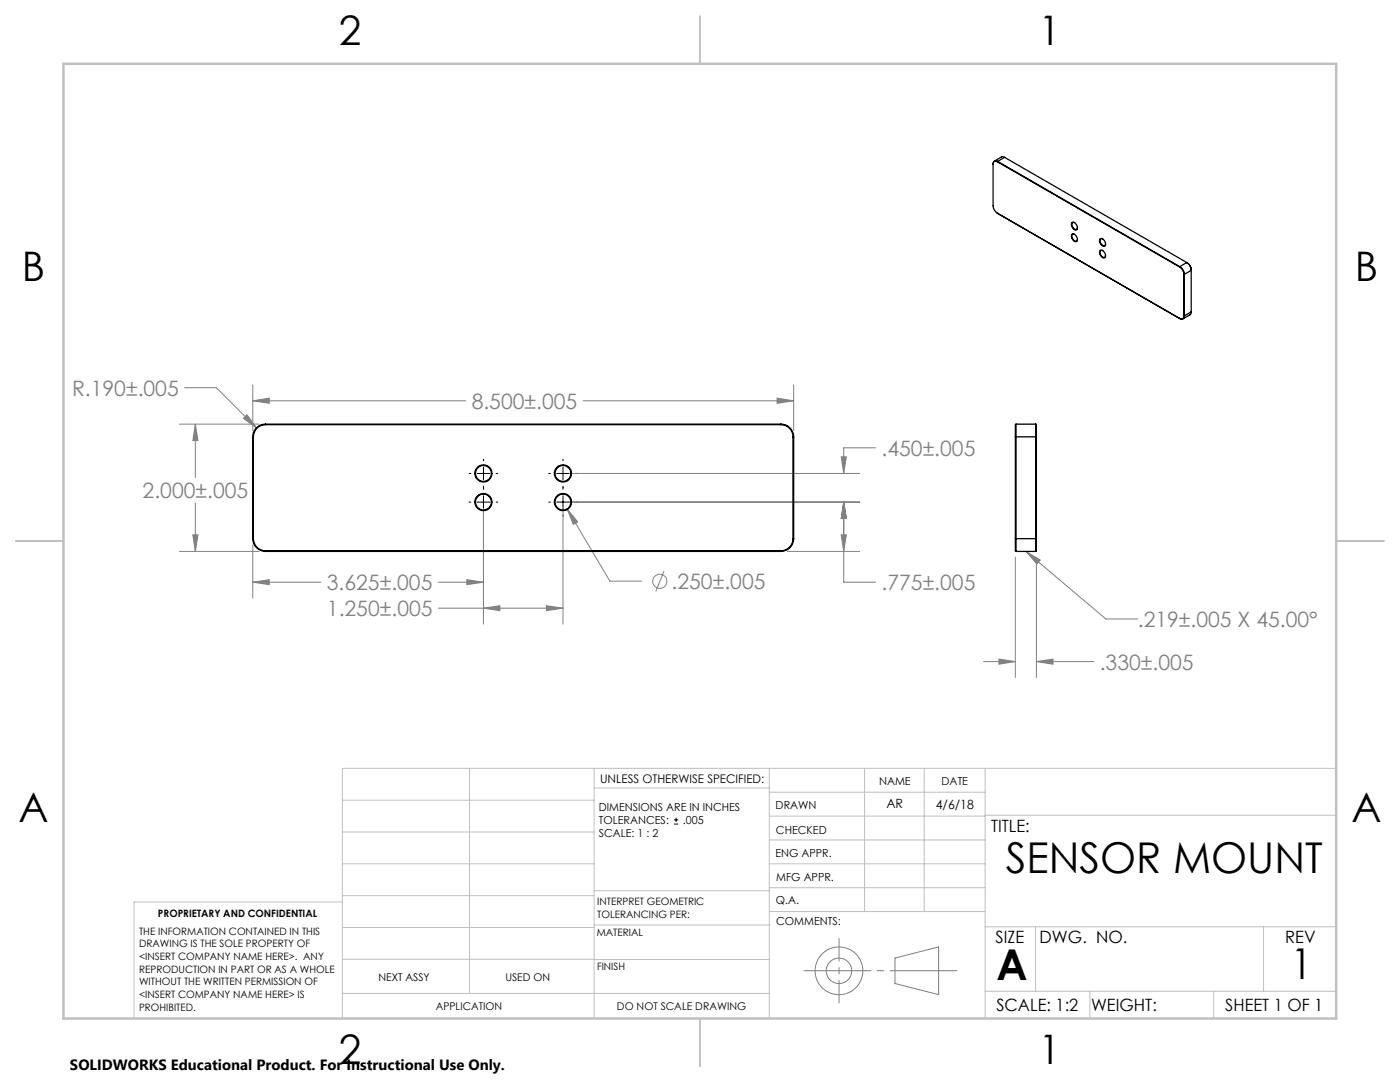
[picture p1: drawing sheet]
<svg xmlns="http://www.w3.org/2000/svg" width="279mm" height="216mm" viewBox="0 0 279 216" stroke-linecap="round" stroke-linejoin="round" font-family="sans-serif">
<g fill="none" stroke="#808080" stroke-width=".2">
<path d="M36.8 77.4h6.4l8.1 8M50.4 80l3.3-.6v1.1zM50.4 76.8v9.1M50.4 80h42.6M116.4 80h42M155.1 79.4l3.3 .6-3.3 .5zM158.4 76.8v9.1M35.8 84.6h15.9M39 84.6l.5 3.3h-1zM39 84.6v10.7M49.3 82.8l2 2.6-2.7-1.9zM113.6 94.5h58"/>
<path d="M167.9 91.2h1l-.5 3.3zM174.7 89.4h-6.3v5.1M35.8 110h15.9M38.5 106.7h1l-.5 3.3zM39 100.3v9.7M50.4 116.2l3.3-.5v1zM50.4 108.8v10.5M50.4 116.2h13.6M87.5 116.2h9M93.2 115.7l3.3 .5-3.3 .5zM96.5 101.5v23M112.4 101.5v23"/>
<path d="M113.2 101.5l2.1 2.6-.9 .5zM113.2 101.5l8.5 14.5h6.4M113.6 100.2h58M132.5 114l-1.6 4M157.1 110h14.5M167.9 106.7h1l-.5 3.3zM168.4 100.2l.5 3.3h-1zM168.4 100.2v16h6.3M202.6 111.2v24M204.8 110l2.8 1.8-.7 .7zM204.8 110l15.9 13.5h6.3M206.8 111.2v24"/>
<path d="M87.5 121.4h24.9M96.5 121.4l3.3-.5v.9zM109 120.9l3.4 .5-3.4 .4zM196.3 132h6.3M199.4 131.5l3.2 .5-3.2 .5zM206.8 132l3.3-.5v1zM206.8 132h11.5M178.6 191.2l8.7-2.3v9.6l-8.7-2.2z"/>
<circle cx="131.7" cy="116" r="1.41"/>
<circle cx="167.4" cy="193.7" r="4.8"/>
<circle cx="167.4" cy="193.7" r="2.54"/>
</g>
<g fill="none" stroke="#000" stroke-width=".2">
<path d="M93.6 94.5h.3M95.2 94.5h2.6M96.5 91.6v.3M96.5 93.2v2.5M96.5 97v.6M96.5 98.9v2.6M99 94.5h.3M109.5 94.5h.3M111.1 94.5h2.5M112.4 91.6v.3M112.4 93.2v2.5M112.4 97v.6"/>
<path d="M112.4 98.9v2.6M114.9 94.5h.3M93.6 100.2h.3M95.2 100.2h2.6M96.5 102.7v.3M99 100.2h.3M109.5 100.2h.3M111.1 100.2h2.5M112.4 102.7v.3M114.9 100.2h.3M134.5 164.4h.9M134.5 163.6h.9"/>
<path d="M134.9 163.2v.8"/>
</g>
<path d="M160.5 193.7h30.5" fill="none" stroke="#808080" stroke-width=".2" stroke-dasharray="15.2 1.3 1.3 1.3" stroke-dashoffset="1.9"/>
<path d="M167.5 187.3v12.8" fill="none" stroke="#808080" stroke-width=".2" stroke-dasharray="15.2 1.3 1.3 1.3" stroke-dashoffset="10.7"/>
<g fill="none" stroke="#c0c0c0" stroke-width=".2">
<path d="M68.3 159.7h50.3M93.7 153.3v44.9M118.6 153.3v49.9M118.6 157.2h34.9M153.5 153.3v49.9M153.5 158.1h43.1M172.5 153.3v28.6M184.4 153.3v28.6M196.6 153.3v49.9M266.7 153.3h-198.4v49.9M68.3 178.7h50.3M68.3 172.4h50.3"/>
<path d="M68.3 166h50.3M68.3 180h-41.6v23.2M118.6 177.7h35M153.5 167.6h43.1M153.5 162.8h43.1M153.5 172.4h43.1M153.5 177.1h43.1M196.6 162.7h70.1M68.3 198.2h85.2M68.3 191.4l85.2 .1M68.3 185.1h50.3M118.6 184.6h35"/>
<path d="M153.6 181.9h43M196.6 197.8h70.1M196.6 184.9h70.1M206.7 184.9v12.9M217.5 197.8v5.4M242.2 197.8v5.4M252.2 184.9v12.9"/>
</g>
<path d="M139.7 3.2v9.5M3.1 107.9h9.6M266.7 107.9h9.5M139.7 203.2v9.6" fill="none" stroke="#c0c0c0" stroke-width=".25"/>
<path d="M12.7 12.7h254v190.5h-254z" fill="none" stroke="#c0c0c0" stroke-width=".5"/>
<path d="M49.3 82.8l-.7 .7 2.7 1.9zM39 84.6l.5 3.3h-1zM38.5 106.7h1l-.5 3.3zM50.4 80l3.3-.6v1.1zM155.1 79.4l3.3 .6-3.3 .5zM50.4 116.2l3.3-.5v1zM93.2 115.7l3.3 .5-3.3 .5zM96.5 121.4l3.3-.5v.9zM109 120.9l3.4 .5-3.4 .4zM168.4 100.2l.5 3.3h-1zM167.9 106.7h1l-.5 3.3zM168.4 100.2l.5 3.3h-1zM167.9 91.2h1l-.5 3.3zM113.2 101.5l1.2 3.1 .9-.5zM199.4 131.5l3.2 .5-3.2 .5zM206.8 132l3.3-.5v1zM204.8 110l2.8 1.8-.7 .7z" fill="#808080"/>
<g fill="none" stroke="#000" stroke-width=".25">
<path d="M199 32.3a.51 .51 0 0 0-.6-.1 .51 .51 0 0 0-.2 .6M199 32.3l36.4 21M199.1 32.2a.55 .55 0 0 0-.6-.1 .55 .55 0 0 0-.3 .6v8.4a1.87 1.87 0 0 0 .8 1.4M199.1 32.2l-.1 .1M199.1 32.2l36.3 21M200.5 31.4l-.6-.1-1.4 .8M200.5 31.4l-1.4 .8M200.5 31.4l36.4 21M199 42.5l36.4 21.1M199 42.5l.1 .1M213.9 44.4a.9 .9 0 0 1 .9 .4 .9 .9 0 0 1 0 1.1 1.07 1.07 0 0 1-.9-1.5zM213.9 46.8a.92 .92 0 0 1 .9 .4 .92 .92 0 0 1 0 1 1.12 1.12 0 0 1-.9-1.4z"/>
<path d="M214.5 44.4a.46 .46 0 0 0-.6 .2 .46 .46 0 0 0 .1 .6 .59 .59 0 0 0 1 .4v-.2M214.5 46.8a.4 .4 0 0 0-.6 .1 .4 .4 0 0 0 .1 .5 .68 .68 0 0 0 1 .6v-.2M219.5 50a.9 .9 0 0 1 1 .4 .9 .9 0 0 1-.1 1 1.03 1.03 0 0 1-.9-1.4zM219.5 47.7a.9 .9 0 0 1 1 .4 .9 .9 0 0 1-.1 1 1.03 1.03 0 0 1-.9-1.4zM220.1 47.7a.46 .46 0 0 0-.6 .2 .46 .46 0 0 0 .1 .6 .63 .63 0 0 0 1 .4v-.2M220.1 50a.46 .46 0 0 0-.6 .2 .46 .46 0 0 0 .1 .6 .59 .59 0 0 0 1 .4v-.2M235.4 53.3a1.87 1.87 0 0 1 .9 1.5M235.4 53.2a1.86 1.86 0 0 1 1 1.6M235.4 53.2v.1M236.3 54.8h.1M236.3 54.8v8.2M236.4 54.8v8.2"/>
<path d="M236.9 52.4a1.95 1.95 0 0 1 .8 1.5l-1.3 .9M236.9 52.4a1.72 1.72 0 0 1 .8 1.5v8.3M236.9 52.4l-1.5 .8M236.3 63a.51 .51 0 0 1-.3 .6 .51 .51 0 0 1-.6-.1v.1M236.3 63h.1M236.4 63a.57 .57 0 0 1-.3 .6 .57 .57 0 0 1-.7 0M237.7 62.2l-.2 .6-1.4 .8M237.7 62.2l-1.3 .8M50.4 87.2h.2M50.4 87.2v20.3M50.6 87.2v20.3M53 84.7a2.41 2.41 0 0 0-2.4 2.5"/>
<path d="M53 84.6a2.57 2.57 0 0 0-2.6 2.6M53 84.7h102.9M53 84.6v.1M53 84.6h102.9M155.9 84.7a2.41 2.41 0 0 1 2.4 2.5M155.9 84.6a2.57 2.57 0 0 1 2.5 2.6M155.9 84.6v.1M158.3 87.2v20.3M158.3 87.2h.1M158.4 87.2v20.3M202.6 87.2h4.2M202.6 87.2v20.3"/>
<path d="M202.8 84.6v25.4M202.8 84.6l-.2 .1v2.5M202.8 84.6h3.9M206.7 84.6l.1 .1v2.5M206.7 84.6v25.4M206.8 87.2v20.3M50.4 107.5a2.57 2.57 0 0 0 2.6 2.5M50.4 107.5h.2M50.6 107.5a2.41 2.41 0 0 0 2.4 2.4M53 109.9h102.9M53 110h102.9M53 109.9v.1"/>
<path d="M155.9 109.9v.1M158.3 107.5a2.41 2.41 0 0 1-2.4 2.4M158.3 107.5h.1M158.4 107.5a2.57 2.57 0 0 1-2.5 2.5M202.6 107.5v2.4l.2 .1M202.6 107.5h4.2M202.8 110h3.9M206.8 107.5v2.4l-.1 .1"/>
<circle cx="96.5" cy="94.5" r="1.71"/>
<circle cx="96.5" cy="94.5" r="1.59"/>
<circle cx="112.3" cy="94.5" r="1.71"/>
<circle cx="112.4" cy="94.5" r="1.59"/>
<circle cx="96.5" cy="100.2" r="1.71"/>
<circle cx="96.5" cy="100.2" r="1.59"/>
<circle cx="112.3" cy="100.2" r="1.71"/>
<circle cx="112.4" cy="100.2" r="1.59"/>
</g>
<g font-size="8.5">
<text x="200.8" y="174.2">SENSOR MOUNT</text>
<text x="198.9" y="195.5">A</text>
<text x="257.6" y="195.4">1</text>
</g>
<g font-size="8.1">
<text x="67.6" y="8.9">2</text>
<text x="207.3" y="8.9">1</text>
<text x="4.4" y="56.1">B</text>
<text x="270.4" y="56.1">B</text>
<text x="3.7" y="164.1">A</text>
<text x="269.7" y="164.1">A</text>
<text x="67.6" y="212.4">2</text>
<text x="207.3" y="212.4">1</text>
</g>
<g font-size="4.2" fill="#808080">
<text x="14.4" y="79">R.190±.005</text>
<text x="94.1" y="81.6">8.500±.005</text>
<text x="175.9" y="90.9">.450±.005</text>
<text x="28.5" y="99.4">2.000±.005</text>
<text x="65.2" y="117.8">3.625±.005</text>
<text x="134" y="117.5">.250±.005</text>
<text x="175.9" y="117.8">.775±.005</text>
<text x="65.2" y="122.9">1.250±.005</text>
<text x="227.1" y="125.1">.219±.005 X 45.00°</text>
<text x="219.5" y="133.6">.330±.005</text>
</g>
<g font-size="3.4">
<text x="197.8" y="166">TITLE:</text>
<text x="198.7" y="188.1">SIZE</text>
<text x="207.5" y="188.1">DWG. NO.</text>
<text x="256.5" y="188.2">REV</text>
<text x="198.8" y="201.7">SCALE: 1:2</text>
<text x="217.7" y="201.8">WEIGHT:</text>
<text x="244.5" y="201.7">SHEET 1 OF 1</text>
</g>
<text font-size="3" x="14" y="213.5">SOLIDWORKS Educational Product. For Instructional Use Only.</text>
<g font-size="2.5">
<text x="176.9" y="161.3">AR</text>
<text x="186.8" y="161.4">4/6/18</text>
</g>
<text font-size="2.4" x="119.8" y="156.2">UNLESS OTHERWISE SPECIFIED:</text>
<g font-size="2.2">
<text x="119.5" y="161.8">DIMENSIONS ARE IN INCHES</text>
<text x="154.8" y="161.4">DRAWN</text>
<text x="175.4" y="156.6">NAME</text>
<text x="187.9" y="156.7">DATE</text>
<text x="119.5" y="167.1">SCALE: 1 : 2</text>
<text x="119.5" y="164.4">TOLERANCES:</text>
<text x="136.3" y="164.4">.005</text>
<text x="154.9" y="166.3">CHECKED</text>
<text x="154.8" y="171">ENG APPR.</text>
<text x="154.9" y="175.7">MFG APPR.</text>
<text x="154.9" y="180.4">Q.A.</text>
<text x="154.9" y="184.6">COMMENTS:</text>
</g>
<g font-size="2.1">
<text x="75.5" y="195.7">NEXT ASSY</text>
<text x="100.9" y="195.7">USED ON</text>
<text x="86.9" y="201.5">APPLICATION</text>
<text x="123.1" y="201.6">DO NOT SCALE DRAWING</text>
</g>
<g font-size="2">
<text x="31.5" y="182.9">PROPRIETARY AND CONFIDENTIAL</text>
<text x="119.2" y="180.6">INTERPRET GEOMETRIC</text>
<text x="119.2" y="183.1">TOLERANCING PER:</text>
<text x="27.8" y="186.5">THE INFORMATION CONTAINED IN THIS</text>
<text x="27.8" y="189">DRAWING IS THE SOLE PROPERTY OF</text>
<text x="27.8" y="191.6">&lt;INSERT COMPANY NAME HERE&gt;. ANY</text>
<text x="119.1" y="186.7">MATERIAL</text>
<text x="27.8" y="194.1">REPRODUCTION IN PART OR AS A WHOLE</text>
<text x="27.8" y="196.6">WITHOUT THE WRITTEN PERMISSION OF</text>
<text x="119.1" y="193.5">FINISH</text>
<text x="27.8" y="199.1">&lt;INSERT COMPANY NAME HERE&gt; IS</text>
<text x="27.8" y="201.7">PROHIBITED.</text>
</g>
</svg>
